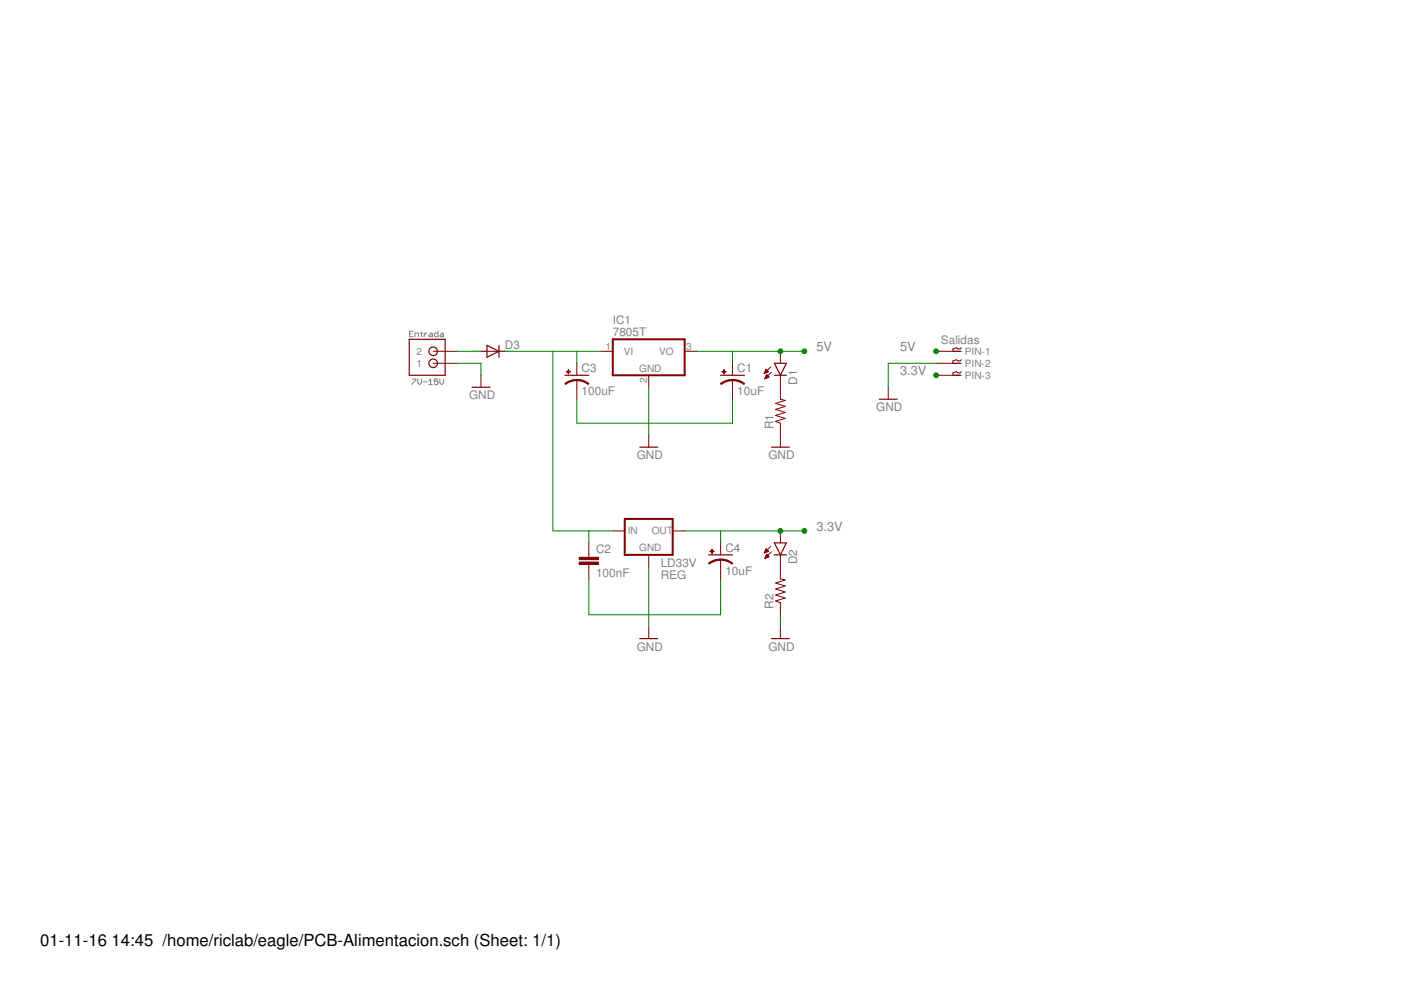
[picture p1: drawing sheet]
<?xml version="1.0" encoding="utf-8"?>
<!DOCTYPE eagle SYSTEM "eagle.dtd">
<!--
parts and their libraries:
SparkFun-PowerIC: Licensing: Creative Commons ShareAlike 4.0 International - https://creativecommons.org/licenses/by-sa/4.0
-->
<eagle version="7.2.0">
<drawing>
<settings>
<setting alwaysvectorfont="no"/>
<setting verticaltext="up"/>
</settings>
<grid distance="0.1" unitdist="inch" unit="inch" style="lines" multiple="1" display="no" altdistance="0.01" altunitdist="inch" altunit="inch"/>
<schematic xreflabel="%F%N/%S.%C%R" xrefpart="/%S.%C%R">
<libraries>
<library name="SparkFun-PowerIC">
<symbols>
<symbol name="78XX">
<wire x1="-5.08" y1="-5.08" x2="5.08" y2="-5.08" width="0.4064" layer="94"/>
<wire x1="5.08" y1="-5.08" x2="5.08" y2="2.54" width="0.4064" layer="94"/>
<wire x1="5.08" y1="2.54" x2="-5.08" y2="2.54" width="0.4064" layer="94"/>
<wire x1="-5.08" y1="2.54" x2="-5.08" y2="-5.08" width="0.4064" layer="94"/>
<text x="2.54" y="-7.62" size="1.778" layer="95">&gt;NAME</text>
<text x="2.54" y="-10.16" size="1.778" layer="96">&gt;VALUE</text>
<text x="-2.032" y="-4.318" size="1.524" layer="95">GND</text>
<text x="-4.445" y="-0.635" size="1.524" layer="95">IN</text>
<text x="0.635" y="-0.635" size="1.524" layer="95">OUT</text>
<pin name="IN" x="-7.62" y="0" visible="off" length="short" direction="in"/>
<pin name="GND" x="0" y="-7.62" visible="off" length="short" direction="in" rot="R90"/>
<pin name="OUT" x="7.62" y="0" visible="off" length="short" direction="pas" rot="R180"/>
</symbol>
</symbols>
<devicesets>
<deviceset name="V_REG_LD1117VXX">
<gates>
<gate name="G$1" symbol="78XX" x="0" y="0"/>
</gates>
<devices>
<device name="" package="78XXL">
<connects>
<connect gate="G$1" pin="GND" pad="IN"/>
<connect gate="G$1" pin="IN" pad="OUT"/>
<connect gate="G$1" pin="OUT" pad="GND"/>
</connects>
<technologies>
<technology name=""/>
</technologies>
</device>
</devices>
</deviceset>
</devicesets>
</library>
<library name="bt_con-jst-xh">
<symbols>
<symbol name="P-VN">
<wire x1="0.254" y1="0" x2="-1.524" y2="0" width="0.2032" layer="94"/>
<wire x1="-1.524" y1="0" x2="-1.524" y2="0.508" width="0.2032" layer="94"/>
<wire x1="-1.524" y1="0.508" x2="-0.762" y2="0.762" width="0.2032" layer="94"/>
<wire x1="-0.762" y1="0.762" x2="-0.508" y2="0.508" width="0.2032" layer="94"/>
<wire x1="-0.508" y1="0.508" x2="0" y2="0.508" width="0.2032" layer="94"/>
<wire x1="0" y1="0.508" x2="0.254" y2="0.762" width="0.2032" layer="94"/>
<text x="1.016" y="-0.762" size="1.524" layer="95">&gt;NAME</text>
<text x="-4.064" y="1.524" size="1.778" layer="96">&gt;VALUE</text>
<pin name="1" x="-5.08" y="0" visible="off" length="middle" direction="pas"/>
</symbol>
<symbol name="P-N">
<wire x1="0.254" y1="0" x2="-1.524" y2="0" width="0.2032" layer="94"/>
<wire x1="-1.524" y1="0" x2="-1.524" y2="0.508" width="0.2032" layer="94"/>
<wire x1="-1.524" y1="0.508" x2="-0.762" y2="0.762" width="0.2032" layer="94"/>
<wire x1="-0.762" y1="0.762" x2="-0.508" y2="0.508" width="0.2032" layer="94"/>
<wire x1="-0.508" y1="0.508" x2="0" y2="0.508" width="0.2032" layer="94"/>
<wire x1="0" y1="0.508" x2="0.254" y2="0.762" width="0.2032" layer="94"/>
<text x="1.016" y="-0.762" size="1.524" layer="95">&gt;NAME</text>
<pin name="1" x="-5.08" y="0" visible="off" length="middle" direction="pas"/>
</symbol>
</symbols>
<devicesets>
<deviceset name="03-JST">
<gates>
<gate name="-1" symbol="P-VN" x="5.08" y="2.54" addlevel="always"/>
<gate name="-2" symbol="P-N" x="5.08" y="0" addlevel="always"/>
<gate name="-3" symbol="P-N" x="5.08" y="-2.54" addlevel="always"/>
</gates>
<devices>
<device name="-B3B-XH-A" package="B3B-XH">
<connects>
<connect gate="-1" pin="1" pad="P$1"/>
<connect gate="-2" pin="1" pad="P$2"/>
<connect gate="-3" pin="1" pad="P$3"/>
</connects>
<technologies>
<technology name=""/>
</technologies>
</device>
</devices>
</deviceset>
</devicesets>
</library>
<library name="SparkFun-Aesthetics">
<symbols>
<symbol name="DGND">
<wire x1="-1.905" y1="0" x2="1.905" y2="0" width="0.254" layer="94"/>
<text x="-2.54" y="-2.54" size="1.778" layer="96">&gt;VALUE</text>
<pin name="GND" x="0" y="2.54" visible="off" length="short" direction="sup" rot="R270"/>
</symbol>
</symbols>
<devicesets>
<deviceset name="GND" prefix="GND">
<gates>
<gate name="1" symbol="DGND" x="0" y="0"/>
</gates>
<devices>
<device name="">
<technologies>
<technology name=""/>
</technologies>
</device>
</devices>
</deviceset>
</devicesets>
</library>
<library name="SRG">
<symbols>
<symbol name="JST_PHR-2">
<pin name="1" x="-7.62" y="2.54" visible="pin" length="middle"/>
<pin name="2" x="-7.62" y="0" visible="pin" length="middle"/>
<text x="-5.08" y="5.842" size="1.27" layer="95" font="vector">&gt;NAME</text>
<text x="-5.08" y="-4.318" size="1.27" layer="96" font="vector">&gt;VALUE</text>
<wire x1="-5.08" y1="5.08" x2="2.54" y2="5.08" width="0.254" layer="94"/>
<wire x1="2.54" y1="5.08" x2="2.54" y2="-2.54" width="0.254" layer="94"/>
<wire x1="2.54" y1="-2.54" x2="-5.08" y2="-2.54" width="0.254" layer="94"/>
<wire x1="-5.08" y1="-2.54" x2="-5.08" y2="5.08" width="0.254" layer="94"/>
<circle x="-2.54" y="2.54" radius="0.915809375" width="0.254" layer="94"/>
<circle x="-2.54" y="0" radius="0.915809375" width="0.254" layer="94"/>
</symbol>
</symbols>
<devicesets>
<deviceset name="JST-PH_2-PIN_HEADER">
<gates>
<gate name="G$1" symbol="JST_PHR-2" x="0" y="-1.27"/>
</gates>
<devices>
<device name="" package="JST_B2B-PH_HEADER">
<connects>
<connect gate="G$1" pin="1" pad="P1"/>
<connect gate="G$1" pin="2" pad="P2"/>
</connects>
<technologies>
<technology name=""/>
</technologies>
</device>
</devices>
</deviceset>
</devicesets>
</library>
<library name="linear">
<symbols>
<symbol name="78XX">
<wire x1="-7.62" y1="-5.08" x2="7.62" y2="-5.08" width="0.4064" layer="94"/>
<wire x1="7.62" y1="-5.08" x2="7.62" y2="2.54" width="0.4064" layer="94"/>
<wire x1="7.62" y1="2.54" x2="-7.62" y2="2.54" width="0.4064" layer="94"/>
<wire x1="-7.62" y1="2.54" x2="-7.62" y2="-5.08" width="0.4064" layer="94"/>
<text x="-7.62" y="5.715" size="1.778" layer="95">&gt;NAME</text>
<text x="-7.62" y="3.175" size="1.778" layer="96">&gt;VALUE</text>
<text x="-2.032" y="-4.318" size="1.524" layer="95">GND</text>
<pin name="VI" x="-10.16" y="0" length="short" direction="in"/>
<pin name="GND" x="0" y="-7.62" visible="pad" length="short" direction="pas" rot="R90"/>
<pin name="VO" x="10.16" y="0" length="short" direction="pas" rot="R180"/>
</symbol>
</symbols>
<devicesets>
<deviceset name="78*" prefix="IC">
<gates>
<gate name="A1" symbol="78XX" x="0" y="0"/>
</gates>
<devices>
<device name="Z" package="TO92">
<connects>
<connect gate="A1" pin="GND" pad="2"/>
<connect gate="A1" pin="VI" pad="3"/>
<connect gate="A1" pin="VO" pad="1"/>
</connects>
<technologies>
<technology name="L05"/>
<technology name="L08"/>
<technology name="L12"/>
<technology name="L15"/>
<technology name="L18"/>
<technology name="L24"/>
</technologies>
</device>
<device name="T" package="TO220H">
<connects>
<connect gate="A1" pin="GND" pad="2"/>
<connect gate="A1" pin="VI" pad="1"/>
<connect gate="A1" pin="VO" pad="3"/>
</connects>
<technologies>
<technology name="05"/>
<technology name="06"/>
<technology name="08"/>
<technology name="12"/>
<technology name="15"/>
<technology name="18"/>
<technology name="24"/>
</technologies>
</device>
<device name="H" package="TO39">
<connects>
<connect gate="A1" pin="GND" pad="3"/>
<connect gate="A1" pin="VI" pad="1"/>
<connect gate="A1" pin="VO" pad="2"/>
</connects>
<technologies>
<technology name="05"/>
<technology name="06"/>
<technology name="08"/>
<technology name="12"/>
<technology name="15"/>
<technology name="18"/>
<technology name="24"/>
</technologies>
</device>
<device name="L" package="TO92">
<connects>
<connect gate="A1" pin="GND" pad="2"/>
<connect gate="A1" pin="VI" pad="3"/>
<connect gate="A1" pin="VO" pad="1"/>
</connects>
<technologies>
<technology name="05"/>
<technology name="06"/>
<technology name="08"/>
<technology name="12"/>
<technology name="15"/>
<technology name="18"/>
<technology name="24"/>
</technologies>
</device>
<device name="DT" package="TO252">
<connects>
<connect gate="A1" pin="GND" pad="3"/>
<connect gate="A1" pin="VI" pad="1"/>
<connect gate="A1" pin="VO" pad="2"/>
</connects>
<technologies>
<technology name="05"/>
<technology name="06"/>
<technology name="08"/>
<technology name="12"/>
<technology name="15"/>
<technology name="18"/>
<technology name="24"/>
</technologies>
</device>
<device name="TV" package="TO220V">
<connects>
<connect gate="A1" pin="GND" pad="2"/>
<connect gate="A1" pin="VI" pad="1"/>
<connect gate="A1" pin="VO" pad="3"/>
</connects>
<technologies>
<technology name="05"/>
<technology name="12"/>
<technology name="15"/>
<technology name="18"/>
<technology name="24"/>
<technology name="6"/>
<technology name="8"/>
</technologies>
</device>
</devices>
</deviceset>
</devicesets>
</library>
<library name="SparkFun-Passives">
<symbols>
<symbol name="CAP">
<wire x1="0" y1="2.54" x2="0" y2="2.032" width="0.1524" layer="94"/>
<wire x1="0" y1="0" x2="0" y2="0.508" width="0.1524" layer="94"/>
<text x="1.524" y="2.921" size="1.778" layer="95">&gt;NAME</text>
<text x="1.524" y="-2.159" size="1.778" layer="96">&gt;VALUE</text>
<rectangle x1="-2.032" y1="0.508" x2="2.032" y2="1.016" layer="94"/>
<rectangle x1="-2.032" y1="1.524" x2="2.032" y2="2.032" layer="94"/>
<pin name="1" x="0" y="5.08" visible="off" length="short" direction="pas" swaplevel="1" rot="R270"/>
<pin name="2" x="0" y="-2.54" visible="off" length="short" direction="pas" swaplevel="1" rot="R90"/>
</symbol>
<symbol name="CAP_POL">
<wire x1="-2.54" y1="0" x2="2.54" y2="0" width="0.254" layer="94"/>
<wire x1="0" y1="-1.016" x2="0" y2="-2.54" width="0.1524" layer="94"/>
<wire x1="0" y1="-1" x2="2.4892" y2="-1.8542" width="0.254" layer="94" curve="-37.878202" cap="flat"/>
<wire x1="-2.4669" y1="-1.8504" x2="0" y2="-1.0161" width="0.254" layer="94" curve="-37.376341" cap="flat"/>
<text x="1.016" y="0.635" size="1.778" layer="95">&gt;NAME</text>
<text x="1.016" y="-4.191" size="1.778" layer="96">&gt;VALUE</text>
<rectangle x1="-2.253" y1="0.668" x2="-1.364" y2="0.795" layer="94"/>
<rectangle x1="-1.872" y1="0.287" x2="-1.745" y2="1.176" layer="94"/>
<pin name="+" x="0" y="2.54" visible="off" length="short" direction="pas" swaplevel="1" rot="R270"/>
<pin name="-" x="0" y="-5.08" visible="off" length="short" direction="pas" swaplevel="1" rot="R90"/>
</symbol>
<symbol name="RESISTOR">
<wire x1="-2.54" y1="0" x2="-2.159" y2="1.016" width="0.1524" layer="94"/>
<wire x1="-2.159" y1="1.016" x2="-1.524" y2="-1.016" width="0.1524" layer="94"/>
<wire x1="-1.524" y1="-1.016" x2="-0.889" y2="1.016" width="0.1524" layer="94"/>
<wire x1="-0.889" y1="1.016" x2="-0.254" y2="-1.016" width="0.1524" layer="94"/>
<wire x1="-0.254" y1="-1.016" x2="0.381" y2="1.016" width="0.1524" layer="94"/>
<wire x1="0.381" y1="1.016" x2="1.016" y2="-1.016" width="0.1524" layer="94"/>
<wire x1="1.016" y1="-1.016" x2="1.651" y2="1.016" width="0.1524" layer="94"/>
<wire x1="1.651" y1="1.016" x2="2.286" y2="-1.016" width="0.1524" layer="94"/>
<wire x1="2.286" y1="-1.016" x2="2.54" y2="0" width="0.1524" layer="94"/>
<text x="-3.81" y="1.4986" size="1.778" layer="95">&gt;NAME</text>
<text x="-3.81" y="-3.302" size="1.778" layer="96">&gt;VALUE</text>
<pin name="2" x="5.08" y="0" visible="off" length="short" direction="pas" swaplevel="1" rot="R180"/>
<pin name="1" x="-5.08" y="0" visible="off" length="short" direction="pas" swaplevel="1"/>
</symbol>
</symbols>
<devicesets>
<deviceset name="CAP" prefix="C" uservalue="yes">
<gates>
<gate name="G$1" symbol="CAP" x="0" y="0"/>
</gates>
<devices>
<device name="PTH" package="CAP-PTH-SMALL">
<connects>
<connect gate="G$1" pin="1" pad="1"/>
<connect gate="G$1" pin="2" pad="2"/>
</connects>
<technologies>
<technology name=""/>
</technologies>
</device>
<device name="PTH2" package="CAP-PTH-SMALL2">
<connects>
<connect gate="G$1" pin="1" pad="1"/>
<connect gate="G$1" pin="2" pad="2"/>
</connects>
<technologies>
<technology name=""/>
</technologies>
</device>
<device name="0805" package="0805">
<connects>
<connect gate="G$1" pin="1" pad="1"/>
<connect gate="G$1" pin="2" pad="2"/>
</connects>
<technologies>
<technology name=""/>
</technologies>
</device>
<device name="PTH3" package="CAP-PTH-LARGE">
<connects>
<connect gate="G$1" pin="1" pad="1"/>
<connect gate="G$1" pin="2" pad="2"/>
</connects>
<technologies>
<technology name=""/>
</technologies>
</device>
<device name="SMD" package="GRM43D">
<connects>
<connect gate="G$1" pin="1" pad="A"/>
<connect gate="G$1" pin="2" pad="C"/>
</connects>
<technologies>
<technology name=""/>
</technologies>
</device>
<device name="0603-CAP" package="0603-CAP">
<connects>
<connect gate="G$1" pin="1" pad="1"/>
<connect gate="G$1" pin="2" pad="2"/>
</connects>
<technologies>
<technology name=""/>
</technologies>
</device>
<device name="0402-CAP" package="0402-CAP">
<connects>
<connect gate="G$1" pin="1" pad="1"/>
<connect gate="G$1" pin="2" pad="2"/>
</connects>
<technologies>
<technology name=""/>
</technologies>
</device>
<device name="PTH1" package="CAP-PTH-5MM">
<connects>
<connect gate="G$1" pin="1" pad="1"/>
<connect gate="G$1" pin="2" pad="2"/>
</connects>
<technologies>
<technology name=""/>
</technologies>
</device>
<device name="_" package="AXIAL-5MM">
<connects>
<connect gate="G$1" pin="1" pad="P$1"/>
<connect gate="G$1" pin="2" pad="P$2"/>
</connects>
<technologies>
<technology name=""/>
</technologies>
</device>
<device name="1210" package="1210">
<connects>
<connect gate="G$1" pin="1" pad="1"/>
<connect gate="G$1" pin="2" pad="2"/>
</connects>
<technologies>
<technology name=""/>
</technologies>
</device>
<device name="1206" package="1206">
<connects>
<connect gate="G$1" pin="1" pad="1"/>
<connect gate="G$1" pin="2" pad="2"/>
</connects>
<technologies>
<technology name=""/>
</technologies>
</device>
<device name="ASMD" package="CTZ3">
<connects>
<connect gate="G$1" pin="1" pad="+"/>
<connect gate="G$1" pin="2" pad="-"/>
</connects>
<technologies>
<technology name=""/>
</technologies>
</device>
<device name="KIT" package="CAP-PTH-SMALL-KIT">
<connects>
<connect gate="G$1" pin="1" pad="1"/>
<connect gate="G$1" pin="2" pad="2"/>
</connects>
<technologies>
<technology name=""/>
</technologies>
</device>
<device name="EZ" package="CAP-PTH-SMALLEZ">
<connects>
<connect gate="G$1" pin="1" pad="1"/>
<connect gate="G$1" pin="2" pad="2"/>
</connects>
<technologies>
<technology name=""/>
</technologies>
</device>
</devices>
</deviceset>
<deviceset name="CAP_POL" prefix="C" uservalue="yes">
<gates>
<gate name="G$1" symbol="CAP_POL" x="0" y="0"/>
</gates>
<devices>
<device name="1206" package="EIA3216">
<connects>
<connect gate="G$1" pin="+" pad="A"/>
<connect gate="G$1" pin="-" pad="C"/>
</connects>
<technologies>
<technology name=""/>
</technologies>
</device>
<device name="3528" package="EIA3528">
<connects>
<connect gate="G$1" pin="+" pad="A"/>
<connect gate="G$1" pin="-" pad="C"/>
</connects>
<technologies>
<technology name=""/>
</technologies>
</device>
<device name="PTH1" package="CPOL-RADIAL-100UF-25V">
<connects>
<connect gate="G$1" pin="+" pad="1"/>
<connect gate="G$1" pin="-" pad="2"/>
</connects>
<technologies>
<technology name=""/>
</technologies>
</device>
<device name="PTH2" package="CPOL-RADIAL-10UF-25V">
<connects>
<connect gate="G$1" pin="+" pad="1"/>
<connect gate="G$1" pin="-" pad="2"/>
</connects>
<technologies>
<technology name=""/>
</technologies>
</device>
<device name="7343" package="EIA7343">
<connects>
<connect gate="G$1" pin="+" pad="A"/>
<connect gate="G$1" pin="-" pad="C"/>
</connects>
<technologies>
<technology name=""/>
</technologies>
</device>
<device name="G" package="PANASONIC_G">
<connects>
<connect gate="G$1" pin="+" pad="+"/>
<connect gate="G$1" pin="-" pad="-"/>
</connects>
<technologies>
<technology name=""/>
</technologies>
</device>
<device name="E" package="PANASONIC_E">
<connects>
<connect gate="G$1" pin="+" pad="+"/>
<connect gate="G$1" pin="-" pad="-"/>
</connects>
<technologies>
<technology name=""/>
</technologies>
</device>
<device name="C" package="PANASONIC_C">
<connects>
<connect gate="G$1" pin="+" pad="+"/>
<connect gate="G$1" pin="-" pad="-"/>
</connects>
<technologies>
<technology name=""/>
</technologies>
</device>
<device name="F80" package="NIPPON_F80">
<connects>
<connect gate="G$1" pin="+" pad="+"/>
<connect gate="G$1" pin="-" pad="-"/>
</connects>
<technologies>
<technology name=""/>
</technologies>
</device>
<device name="D" package="PANASONIC_D">
<connects>
<connect gate="G$1" pin="+" pad="+"/>
<connect gate="G$1" pin="-" pad="-"/>
</connects>
<technologies>
<technology name=""/>
</technologies>
</device>
<device name="PTH3" package="CPOL-RADIAL-1000UF-63V">
<connects>
<connect gate="G$1" pin="+" pad="1"/>
<connect gate="G$1" pin="-" pad="2"/>
</connects>
<technologies>
<technology name=""/>
</technologies>
</device>
<device name="PTH4" package="CPOL-RADIAL-1000UF-25V">
<connects>
<connect gate="G$1" pin="+" pad="1"/>
<connect gate="G$1" pin="-" pad="2"/>
</connects>
<technologies>
<technology name=""/>
</technologies>
</device>
<device name="SMD" package="VISHAY_C">
<connects>
<connect gate="G$1" pin="+" pad="+"/>
<connect gate="G$1" pin="-" pad="-"/>
</connects>
<technologies>
<technology name=""/>
</technologies>
</device>
<device name="H13" package="PANASONIC_H13">
<connects>
<connect gate="G$1" pin="+" pad="+"/>
<connect gate="G$1" pin="-" pad="-"/>
</connects>
<technologies>
<technology name=""/>
</technologies>
</device>
<device name="6032" package="EIA6032">
<connects>
<connect gate="G$1" pin="+" pad="P$1"/>
<connect gate="G$1" pin="-" pad="P$2"/>
</connects>
<technologies>
<technology name=""/>
</technologies>
</device>
<device name="EN_J2" package="EN_J2">
<connects>
<connect gate="G$1" pin="+" pad="+"/>
<connect gate="G$1" pin="-" pad="-"/>
</connects>
<technologies>
<technology name=""/>
</technologies>
</device>
<device name="3528-KIT" package="EIA3528-KIT">
<connects>
<connect gate="G$1" pin="+" pad="A"/>
<connect gate="G$1" pin="-" pad="C"/>
</connects>
<technologies>
<technology name=""/>
</technologies>
</device>
<device name="1206-KIT" package="EIA3216-KIT">
<connects>
<connect gate="G$1" pin="+" pad="A"/>
<connect gate="G$1" pin="-" pad="C"/>
</connects>
<technologies>
<technology name=""/>
</technologies>
</device>
</devices>
</deviceset>
<deviceset name="RESISTOR" prefix="R" uservalue="yes">
<gates>
<gate name="G$1" symbol="RESISTOR" x="0" y="0"/>
</gates>
<devices>
<device name="1206" package="1206">
<connects>
<connect gate="G$1" pin="1" pad="1"/>
<connect gate="G$1" pin="2" pad="2"/>
</connects>
<technologies>
<technology name=""/>
</technologies>
</device>
<device name="AXIAL-0.3" package="AXIAL-0.3">
<connects>
<connect gate="G$1" pin="1" pad="P$1"/>
<connect gate="G$1" pin="2" pad="P$2"/>
</connects>
<technologies>
<technology name=""/>
</technologies>
</device>
<device name="2010" package="R2010">
<connects>
<connect gate="G$1" pin="1" pad="1"/>
<connect gate="G$1" pin="2" pad="2"/>
</connects>
<technologies>
<technology name=""/>
</technologies>
</device>
<device name="0805-RES" package="0805">
<connects>
<connect gate="G$1" pin="1" pad="1"/>
<connect gate="G$1" pin="2" pad="2"/>
</connects>
<technologies>
<technology name=""/>
</technologies>
</device>
<device name="0603-RES" package="0603-RES">
<connects>
<connect gate="G$1" pin="1" pad="1"/>
<connect gate="G$1" pin="2" pad="2"/>
</connects>
<technologies>
<technology name=""/>
</technologies>
</device>
<device name="0402-RES" package="0402-RES">
<connects>
<connect gate="G$1" pin="1" pad="1"/>
<connect gate="G$1" pin="2" pad="2"/>
</connects>
<technologies>
<technology name=""/>
</technologies>
</device>
<device name="PTH-1/6W" package="1/6W-RES">
<connects>
<connect gate="G$1" pin="1" pad="1"/>
<connect gate="G$1" pin="2" pad="2"/>
</connects>
<technologies>
<technology name=""/>
</technologies>
</device>
<device name="2512" package="R2512">
<connects>
<connect gate="G$1" pin="1" pad="1"/>
<connect gate="G$1" pin="2" pad="2"/>
</connects>
<technologies>
<technology name=""/>
</technologies>
</device>
<device name="PTH-1/4W" package="AXIAL-0.4">
<connects>
<connect gate="G$1" pin="1" pad="P$1"/>
<connect gate="G$1" pin="2" pad="P$2"/>
</connects>
<technologies>
<technology name=""/>
</technologies>
</device>
<device name="PTH-1/2W" package="AXIAL-0.5">
<connects>
<connect gate="G$1" pin="1" pad="P$1"/>
<connect gate="G$1" pin="2" pad="P$2"/>
</connects>
<technologies>
<technology name=""/>
</technologies>
</device>
<device name="PTH-1W" package="AXIAL-0.6">
<connects>
<connect gate="G$1" pin="1" pad="P$1"/>
<connect gate="G$1" pin="2" pad="P$2"/>
</connects>
<technologies>
<technology name=""/>
</technologies>
</device>
<device name="PTH-2W" package="AXIAL-0.8">
<connects>
<connect gate="G$1" pin="1" pad="P$1"/>
<connect gate="G$1" pin="2" pad="P$2"/>
</connects>
<technologies>
<technology name=""/>
</technologies>
</device>
<device name="KIT" package="AXIAL-0.3-KIT">
<connects>
<connect gate="G$1" pin="1" pad="P$1"/>
<connect gate="G$1" pin="2" pad="P$2"/>
</connects>
<technologies>
<technology name=""/>
</technologies>
</device>
<device name="EZ" package="AXIAL-0.3EZ">
<connects>
<connect gate="G$1" pin="1" pad="P$1"/>
<connect gate="G$1" pin="2" pad="P$2"/>
</connects>
<technologies>
<technology name=""/>
</technologies>
</device>
</devices>
</deviceset>
</devicesets>
</library>
<library name="SparkFun-LED">
<symbols>
<symbol name="LED">
<wire x1="1.27" y1="0" x2="0" y2="-2.54" width="0.254" layer="94"/>
<wire x1="0" y1="-2.54" x2="-1.27" y2="0" width="0.254" layer="94"/>
<wire x1="1.27" y1="-2.54" x2="0" y2="-2.54" width="0.254" layer="94"/>
<wire x1="0" y1="-2.54" x2="-1.27" y2="-2.54" width="0.254" layer="94"/>
<wire x1="1.27" y1="0" x2="0" y2="0" width="0.254" layer="94"/>
<wire x1="0" y1="0" x2="-1.27" y2="0" width="0.254" layer="94"/>
<wire x1="-2.032" y1="-0.762" x2="-3.429" y2="-2.159" width="0.1524" layer="94"/>
<wire x1="-1.905" y1="-1.905" x2="-3.302" y2="-3.302" width="0.1524" layer="94"/>
<text x="3.556" y="-4.572" size="1.778" layer="95" rot="R90">&gt;NAME</text>
<text x="5.715" y="-4.572" size="1.778" layer="96" rot="R90">&gt;VALUE</text>
<pin name="C" x="0" y="-5.08" visible="off" length="short" direction="pas" rot="R90"/>
<pin name="A" x="0" y="2.54" visible="off" length="short" direction="pas" rot="R270"/>
<polygon width="0.1524" layer="94">
<vertex x="-3.429" y="-2.159"/>
<vertex x="-3.048" y="-1.27"/>
<vertex x="-2.54" y="-1.778"/>
</polygon>
<polygon width="0.1524" layer="94">
<vertex x="-3.302" y="-3.302"/>
<vertex x="-2.921" y="-2.413"/>
<vertex x="-2.413" y="-2.921"/>
</polygon>
</symbol>
</symbols>
<devicesets>
<deviceset name="LED" prefix="D" uservalue="yes">
<gates>
<gate name="G$1" symbol="LED" x="0" y="0"/>
</gates>
<devices>
<device name="5MM" package="LED5MM">
<connects>
<connect gate="G$1" pin="A" pad="A"/>
<connect gate="G$1" pin="C" pad="K"/>
</connects>
<technologies>
<technology name=""/>
</technologies>
</device>
<device name="3MM" package="LED3MM">
<connects>
<connect gate="G$1" pin="A" pad="A"/>
<connect gate="G$1" pin="C" pad="K"/>
</connects>
<technologies>
<technology name=""/>
</technologies>
</device>
<device name="1206" package="LED-1206">
<connects>
<connect gate="G$1" pin="A" pad="A"/>
<connect gate="G$1" pin="C" pad="C"/>
</connects>
<technologies>
<technology name=""/>
</technologies>
</device>
<device name="0603" package="LED-0603">
<connects>
<connect gate="G$1" pin="A" pad="A"/>
<connect gate="G$1" pin="C" pad="C"/>
</connects>
<technologies>
<technology name=""/>
</technologies>
</device>
<device name="10MM" package="LED10MM">
<connects>
<connect gate="G$1" pin="A" pad="A"/>
<connect gate="G$1" pin="C" pad="C"/>
</connects>
<technologies>
<technology name=""/>
</technologies>
</device>
<device name="-FKIT-1206" package="FKIT-LED-1206">
<connects>
<connect gate="G$1" pin="A" pad="A"/>
<connect gate="G$1" pin="C" pad="C"/>
</connects>
<technologies>
<technology name=""/>
</technologies>
</device>
<device name="-3MM-NO_SILK" package="LED3MM-NS">
<connects>
<connect gate="G$1" pin="A" pad="A"/>
<connect gate="G$1" pin="C" pad="K"/>
</connects>
<technologies>
<technology name=""/>
</technologies>
</device>
<device name="5MM-KIT" package="LED5MM-KIT">
<connects>
<connect gate="G$1" pin="A" pad="A"/>
<connect gate="G$1" pin="C" pad="K"/>
</connects>
<technologies>
<technology name=""/>
</technologies>
</device>
<device name="1206-BOTTOM" package="LED-1206-BOTTOM">
<connects>
<connect gate="G$1" pin="A" pad="A"/>
<connect gate="G$1" pin="C" pad="C"/>
</connects>
<technologies>
<technology name=""/>
</technologies>
</device>
</devices>
</deviceset>
</devicesets>
</library>
<library name="diode 3">
<symbols>
<symbol name="D">
<wire x1="-1.27" y1="-1.27" x2="1.27" y2="0" width="0.254" layer="94"/>
<wire x1="1.27" y1="0" x2="-1.27" y2="1.27" width="0.254" layer="94"/>
<wire x1="1.27" y1="1.27" x2="1.27" y2="0" width="0.254" layer="94"/>
<wire x1="-1.27" y1="1.27" x2="-1.27" y2="-1.27" width="0.254" layer="94"/>
<wire x1="1.27" y1="0" x2="1.27" y2="-1.27" width="0.254" layer="94"/>
<text x="2.54" y="0.4826" size="1.778" layer="95">&gt;NAME</text>
<text x="2.54" y="-2.3114" size="1.778" layer="96">&gt;VALUE</text>
<pin name="A" x="-2.54" y="0" visible="off" length="short" direction="pas"/>
<pin name="C" x="2.54" y="0" visible="off" length="short" direction="pas" rot="R180"/>
<text x="-2.54" y="0" size="0.4064" layer="99" align="center">SpiceOrder 1</text>
<text x="2.54" y="0" size="0.4064" layer="99" align="center">SpiceOrder 2</text>
</symbol>
</symbols>
<devicesets>
<deviceset name="DIODE-" prefix="D" uservalue="yes">
<gates>
<gate name="G$1" symbol="D" x="0" y="0"/>
</gates>
<devices>
<device name="DO41-10" package="DO41-10">
<connects>
<connect gate="G$1" pin="A" pad="A"/>
<connect gate="G$1" pin="C" pad="C"/>
</connects>
<technologies>
<technology name=""/>
</technologies>
</device>
<device name="DO35-10" package="DO35-10">
<connects>
<connect gate="G$1" pin="A" pad="A"/>
<connect gate="G$1" pin="C" pad="C"/>
</connects>
<technologies>
<technology name=""/>
</technologies>
</device>
<device name="DO204-10" package="DO204-10">
<connects>
<connect gate="G$1" pin="A" pad="A"/>
<connect gate="G$1" pin="C" pad="C"/>
</connects>
<technologies>
<technology name=""/>
</technologies>
</device>
<device name="DO15-12" package="DO15-12">
<connects>
<connect gate="G$1" pin="A" pad="A"/>
<connect gate="G$1" pin="C" pad="C"/>
</connects>
<technologies>
<technology name=""/>
</technologies>
</device>
<device name="SOD57-10" package="SOD57-10">
<connects>
<connect gate="G$1" pin="A" pad="A"/>
<connect gate="G$1" pin="C" pad="C"/>
</connects>
<technologies>
<technology name=""/>
</technologies>
</device>
<device name="DO201-15" package="DO201-15">
<connects>
<connect gate="G$1" pin="A" pad="A"/>
<connect gate="G$1" pin="C" pad="C"/>
</connects>
<technologies>
<technology name=""/>
</technologies>
</device>
<device name="DO07" package="DO07">
<connects>
<connect gate="G$1" pin="A" pad="A"/>
<connect gate="G$1" pin="C" pad="C"/>
</connects>
<technologies>
<technology name=""/>
</technologies>
</device>
<device name="P1-10" package="P1-10">
<connects>
<connect gate="G$1" pin="A" pad="A"/>
<connect gate="G$1" pin="C" pad="C"/>
</connects>
<technologies>
<technology name=""/>
</technologies>
</device>
<device name="P2-15" package="P2-15">
<connects>
<connect gate="G$1" pin="A" pad="A"/>
<connect gate="G$1" pin="C" pad="C"/>
</connects>
<technologies>
<technology name=""/>
</technologies>
</device>
<device name="DO34-7" package="DO34-7">
<connects>
<connect gate="G$1" pin="A" pad="A"/>
<connect gate="G$1" pin="C" pad="C"/>
</connects>
<technologies>
<technology name=""/>
</technologies>
</device>
<device name="SOT54H" package="SOT54H">
<connects>
<connect gate="G$1" pin="A" pad="A"/>
<connect gate="G$1" pin="C" pad="C"/>
</connects>
<technologies>
<technology name=""/>
</technologies>
</device>
<device name="SOD523" package="SOD523">
<connects>
<connect gate="G$1" pin="A" pad="A"/>
<connect gate="G$1" pin="C" pad="C"/>
</connects>
<technologies>
<technology name=""/>
</technologies>
</device>
<device name="TO18D" package="TO18D">
<connects>
<connect gate="G$1" pin="A" pad="A"/>
<connect gate="G$1" pin="C" pad="C"/>
</connects>
<technologies>
<technology name=""/>
</technologies>
</device>
<device name="C1702-05" package="C1702-05">
<connects>
<connect gate="G$1" pin="A" pad="A"/>
<connect gate="G$1" pin="C" pad="C"/>
</connects>
<technologies>
<technology name=""/>
</technologies>
</device>
<device name="C1702-15" package="C1702-15">
<connects>
<connect gate="G$1" pin="A" pad="A"/>
<connect gate="G$1" pin="C" pad="C"/>
</connects>
<technologies>
<technology name=""/>
</technologies>
</device>
<device name="SGA-10" package="SGA-10">
<connects>
<connect gate="G$1" pin="A" pad="A"/>
<connect gate="G$1" pin="C" pad="C"/>
</connects>
<technologies>
<technology name=""/>
</technologies>
</device>
<device name="SOD64-10" package="SOD64-10">
<connects>
<connect gate="G$1" pin="A" pad="A"/>
<connect gate="G$1" pin="C" pad="C"/>
</connects>
<technologies>
<technology name=""/>
</technologies>
</device>
<device name="SOD61A" package="SOD61A">
<connects>
<connect gate="G$1" pin="A" pad="A"/>
<connect gate="G$1" pin="C" pad="C"/>
</connects>
<technologies>
<technology name=""/>
</technologies>
</device>
<device name="SOD61B" package="SOD61B">
<connects>
<connect gate="G$1" pin="A" pad="A"/>
<connect gate="G$1" pin="C" pad="C"/>
</connects>
<technologies>
<technology name=""/>
</technologies>
</device>
<device name="SOD61C" package="SOD61C">
<connects>
<connect gate="G$1" pin="A" pad="A"/>
<connect gate="G$1" pin="C" pad="C"/>
</connects>
<technologies>
<technology name=""/>
</technologies>
</device>
<device name="SOD61D" package="SOD61D">
<connects>
<connect gate="G$1" pin="A" pad="A"/>
<connect gate="G$1" pin="C" pad="C"/>
</connects>
<technologies>
<technology name=""/>
</technologies>
</device>
<device name="SOD61E" package="SOD61E">
<connects>
<connect gate="G$1" pin="A" pad="A"/>
<connect gate="G$1" pin="C" pad="C"/>
</connects>
<technologies>
<technology name=""/>
</technologies>
</device>
<device name="DO27-15" package="DO27-15">
<connects>
<connect gate="G$1" pin="A" pad="A"/>
<connect gate="G$1" pin="C" pad="C"/>
</connects>
<technologies>
<technology name=""/>
</technologies>
</device>
<device name="SOD81" package="SOD81">
<connects>
<connect gate="G$1" pin="A" pad="A"/>
<connect gate="G$1" pin="C" pad="C"/>
</connects>
<technologies>
<technology name=""/>
</technologies>
</device>
<device name="SOD84" package="SOD84">
<connects>
<connect gate="G$1" pin="A" pad="A"/>
<connect gate="G$1" pin="C" pad="C"/>
</connects>
<technologies>
<technology name=""/>
</technologies>
</device>
<device name="F126-10" package="F126-10">
<connects>
<connect gate="G$1" pin="A" pad="A"/>
<connect gate="G$1" pin="C" pad="C"/>
</connects>
<technologies>
<technology name=""/>
</technologies>
</device>
<device name="DO220S" package="DO220S">
<connects>
<connect gate="G$1" pin="A" pad="A"/>
<connect gate="G$1" pin="C" pad="C"/>
</connects>
<technologies>
<technology name=""/>
</technologies>
</device>
<device name="TO220H" package="TO220AC">
<connects>
<connect gate="G$1" pin="A" pad="A"/>
<connect gate="G$1" pin="C" pad="C"/>
</connects>
<technologies>
<technology name=""/>
</technologies>
</device>
<device name="TO220V" package="TO220ACS">
<connects>
<connect gate="G$1" pin="A" pad="A"/>
<connect gate="G$1" pin="C" pad="C"/>
</connects>
<technologies>
<technology name=""/>
</technologies>
</device>
<device name="G4-12" package="G4-12">
<connects>
<connect gate="G$1" pin="A" pad="A"/>
<connect gate="G$1" pin="C" pad="C"/>
</connects>
<technologies>
<technology name=""/>
</technologies>
</device>
<device name="SOD83-12" package="SOD83-12">
<connects>
<connect gate="G$1" pin="A" pad="A"/>
<connect gate="G$1" pin="C" pad="C"/>
</connects>
<technologies>
<technology name=""/>
</technologies>
</device>
<device name="SMB" package="SMB">
<connects>
<connect gate="G$1" pin="A" pad="A"/>
<connect gate="G$1" pin="C" pad="C"/>
</connects>
<technologies>
<technology name=""/>
</technologies>
</device>
<device name="P6-15" package="P6-15">
<connects>
<connect gate="G$1" pin="A" pad="A"/>
<connect gate="G$1" pin="C" pad="C"/>
</connects>
<technologies>
<technology name=""/>
</technologies>
</device>
<device name="C2673" package="C2673">
<connects>
<connect gate="G$1" pin="A" pad="A"/>
<connect gate="G$1" pin="C" pad="C"/>
</connects>
<technologies>
<technology name=""/>
</technologies>
</device>
<device name="C221B1A" package="C221B1A">
<connects>
<connect gate="G$1" pin="A" pad="A"/>
<connect gate="G$1" pin="C" pad="C"/>
</connects>
<technologies>
<technology name=""/>
</technologies>
</device>
<device name="SOD80C" package="SOD80C">
<connects>
<connect gate="G$1" pin="A" pad="A"/>
<connect gate="G$1" pin="C" pad="C"/>
</connects>
<technologies>
<technology name=""/>
</technologies>
</device>
<device name="D-10" package="D-10">
<connects>
<connect gate="G$1" pin="A" pad="A"/>
<connect gate="G$1" pin="C" pad="C"/>
</connects>
<technologies>
<technology name=""/>
</technologies>
</device>
<device name="D-12.5" package="D-12.5">
<connects>
<connect gate="G$1" pin="A" pad="A"/>
<connect gate="G$1" pin="C" pad="C"/>
</connects>
<technologies>
<technology name=""/>
</technologies>
</device>
<device name="D-2.5" package="D-2.5">
<connects>
<connect gate="G$1" pin="A" pad="A"/>
<connect gate="G$1" pin="C" pad="C"/>
</connects>
<technologies>
<technology name=""/>
</technologies>
</device>
<device name="D-5" package="D-5">
<connects>
<connect gate="G$1" pin="A" pad="A"/>
<connect gate="G$1" pin="C" pad="C"/>
</connects>
<technologies>
<technology name=""/>
</technologies>
</device>
<device name="D-7.5" package="D-7.5">
<connects>
<connect gate="G$1" pin="A" pad="A"/>
<connect gate="G$1" pin="C" pad="C"/>
</connects>
<technologies>
<technology name=""/>
</technologies>
</device>
<device name="SOD106-R" package="SOD106-R">
<connects>
<connect gate="G$1" pin="A" pad="A"/>
<connect gate="G$1" pin="C" pad="C"/>
</connects>
<technologies>
<technology name=""/>
</technologies>
</device>
<device name="SMC" package="SMC">
<connects>
<connect gate="G$1" pin="A" pad="A"/>
<connect gate="G$1" pin="C" pad="C"/>
</connects>
<technologies>
<technology name=""/>
</technologies>
</device>
<device name="SOD106-W" package="SOD106-W">
<connects>
<connect gate="G$1" pin="A" pad="A"/>
<connect gate="G$1" pin="C" pad="C"/>
</connects>
<technologies>
<technology name=""/>
</technologies>
</device>
<device name="SOD106A-R" package="SOD106A-R">
<connects>
<connect gate="G$1" pin="A" pad="A"/>
<connect gate="G$1" pin="C" pad="C"/>
</connects>
<technologies>
<technology name=""/>
</technologies>
</device>
<device name="SOD110-W" package="SOD110-W">
<connects>
<connect gate="G$1" pin="A" pad="A"/>
<connect gate="G$1" pin="C" pad="C"/>
</connects>
<technologies>
<technology name=""/>
</technologies>
</device>
<device name="SOD110-R" package="SOD110-R">
<connects>
<connect gate="G$1" pin="A" pad="A"/>
<connect gate="G$1" pin="C" pad="C"/>
</connects>
<technologies>
<technology name=""/>
</technologies>
</device>
<device name="SOD123" package="SOD123">
<connects>
<connect gate="G$1" pin="A" pad="A"/>
<connect gate="G$1" pin="C" pad="C"/>
</connects>
<technologies>
<technology name=""/>
</technologies>
</device>
<device name="SOD323-R" package="SOD323-R">
<connects>
<connect gate="G$1" pin="A" pad="A"/>
<connect gate="G$1" pin="C" pad="C"/>
</connects>
<technologies>
<technology name=""/>
</technologies>
</device>
<device name="SOD323-W" package="SOD323-W">
<connects>
<connect gate="G$1" pin="A" pad="A"/>
<connect gate="G$1" pin="C" pad="C"/>
</connects>
<technologies>
<technology name=""/>
</technologies>
</device>
<device name="GF1" package="GF1">
<connects>
<connect gate="G$1" pin="A" pad="A"/>
<connect gate="G$1" pin="C" pad="C"/>
</connects>
<technologies>
<technology name=""/>
</technologies>
</device>
<device name="MINIMELF" package="MINIMELF">
<connects>
<connect gate="G$1" pin="A" pad="A"/>
<connect gate="G$1" pin="C" pad="C"/>
</connects>
<technologies>
<technology name=""/>
</technologies>
</device>
<device name="MELF-MLL41" package="MELF-MLL41">
<connects>
<connect gate="G$1" pin="A" pad="A"/>
<connect gate="G$1" pin="C" pad="C"/>
</connects>
<technologies>
<technology name=""/>
</technologies>
</device>
<device name="MICROMELF-R" package="MICROMELF-R">
<connects>
<connect gate="G$1" pin="A" pad="A"/>
<connect gate="G$1" pin="C" pad="C"/>
</connects>
<technologies>
<technology name=""/>
</technologies>
</device>
<device name="MICROMELF-W" package="MICROMELF-W">
<connects>
<connect gate="G$1" pin="A" pad="A"/>
<connect gate="G$1" pin="C" pad="C"/>
</connects>
<technologies>
<technology name=""/>
</technologies>
</device>
<device name="SC79_INFINEON" package="SC79_INFINEON">
<connects>
<connect gate="G$1" pin="A" pad="A"/>
<connect gate="G$1" pin="C" pad="C"/>
</connects>
<technologies>
<technology name=""/>
</technologies>
</device>
<device name="SCD80-INFINEON" package="SCD80_INFINEON">
<connects>
<connect gate="G$1" pin="A" pad="A"/>
<connect gate="G$1" pin="C" pad="C"/>
</connects>
<technologies>
<technology name=""/>
</technologies>
</device>
<device name="DO214AA" package="DO214AA">
<connects>
<connect gate="G$1" pin="A" pad="A"/>
<connect gate="G$1" pin="C" pad="C"/>
</connects>
<technologies>
<technology name=""/>
</technologies>
</device>
<device name="DO214AC" package="DO214AC">
<connects>
<connect gate="G$1" pin="A" pad="A"/>
<connect gate="G$1" pin="C" pad="C"/>
</connects>
<technologies>
<technology name=""/>
</technologies>
</device>
<device name="DO214BA" package="DO214BA">
<connects>
<connect gate="G$1" pin="A" pad="A"/>
<connect gate="G$1" pin="C" pad="C"/>
</connects>
<technologies>
<technology name=""/>
</technologies>
</device>
<device name="DO-214AC" package="DO-214AC">
<connects>
<connect gate="G$1" pin="A" pad="A"/>
<connect gate="G$1" pin="C" pad="C"/>
</connects>
<technologies>
<technology name=""/>
</technologies>
</device>
<device name="DO41-7.6" package="DO41-7.6">
<connects>
<connect gate="G$1" pin="A" pad="A"/>
<connect gate="G$1" pin="C" pad="C"/>
</connects>
<technologies>
<technology name=""/>
</technologies>
</device>
</devices>
</deviceset>
</devicesets>
</library>
</libraries>
<attributes>
</attributes>
<variantdefs>
</variantdefs>
<classes>
<class number="0" name="default" width="0" drill="0">
</class>
</classes>
<parts>
<part name="PIN" library="bt_con-jst-xh" deviceset="03-JST" device="-B3B-XH-A" value="Salidas"/>
<part name="GND1" library="SparkFun-Aesthetics" deviceset="GND" device=""/>
<part name="GND2" library="SparkFun-Aesthetics" deviceset="GND" device=""/>
<part name="GND3" library="SparkFun-Aesthetics" deviceset="GND" device=""/>
<part name="GND4" library="SparkFun-Aesthetics" deviceset="GND" device=""/>
<part name="LD33V" library="SparkFun-PowerIC" deviceset="V_REG_LD1117VXX" device="" value="REG"/>
<part name="7V-15V" library="SRG" deviceset="JST-PH_2-PIN_HEADER" device="" value="Entrada"/>
<part name="IC1" library="linear" deviceset="78*" device="T" technology="05"/>
<part name="C2" library="SparkFun-Passives" deviceset="CAP" device="_" value="100nF"/>
<part name="C4" library="SparkFun-Passives" deviceset="CAP_POL" device="PTH2" value="10uF"/>
<part name="C3" library="SparkFun-Passives" deviceset="CAP_POL" device="PTH2" value="100uF"/>
<part name="C1" library="SparkFun-Passives" deviceset="CAP_POL" device="PTH2" value="10uF"/>
<part name="D1" library="SparkFun-LED" deviceset="LED" device="3MM"/>
<part name="D2" library="SparkFun-LED" deviceset="LED" device="3MM"/>
<part name="GND5" library="SparkFun-Aesthetics" deviceset="GND" device=""/>
<part name="GND6" library="SparkFun-Aesthetics" deviceset="GND" device=""/>
<part name="R1" library="SparkFun-Passives" deviceset="RESISTOR" device="KIT"/>
<part name="R2" library="SparkFun-Passives" deviceset="RESISTOR" device="KIT"/>
<part name="D3" library="diode 3" deviceset="DIODE-" device="DO-214AC"/>
</parts>
<sheets>
<sheet>
<plain>
</plain>
<instances>
<instance part="PIN" gate="-1" x="132.08" y="76.2"/>
<instance part="PIN" gate="-2" x="132.08" y="73.66"/>
<instance part="PIN" gate="-3" x="132.08" y="71.12"/>
<instance part="GND1" gate="1" x="30.48" y="68.58"/>
<instance part="GND2" gate="1" x="66.04" y="15.24"/>
<instance part="GND3" gate="1" x="66.04" y="55.88"/>
<instance part="GND4" gate="1" x="116.84" y="66.04"/>
<instance part="LD33V" gate="G$1" x="66.04" y="38.1"/>
<instance part="7V-15V" gate="G$1" x="17.78" y="76.2" rot="R180"/>
<instance part="IC1" gate="A1" x="66.04" y="76.2"/>
<instance part="C2" gate="G$1" x="53.34" y="30.48"/>
<instance part="C4" gate="G$1" x="81.28" y="33.02"/>
<instance part="C3" gate="G$1" x="50.8" y="71.12"/>
<instance part="C1" gate="G$1" x="83.82" y="71.12"/>
<instance part="D1" gate="G$1" x="93.98" y="73.66"/>
<instance part="D2" gate="G$1" x="93.98" y="35.56"/>
<instance part="GND5" gate="1" x="93.98" y="55.88"/>
<instance part="GND6" gate="1" x="93.98" y="15.24"/>
<instance part="R1" gate="G$1" x="93.98" y="63.5" rot="R90"/>
<instance part="R2" gate="G$1" x="93.98" y="25.4" rot="R90"/>
<instance part="D3" gate="G$1" x="33.02" y="76.2"/>
</instances>
<busses>
</busses>
<nets>
<net name="GND" class="0">
<segment>
<pinref part="GND3" gate="1" pin="GND"/>
<wire x1="66.04" y1="68.58" x2="66.04" y2="60.96" width="0.1524" layer="91"/>
<pinref part="IC1" gate="A1" pin="GND"/>
<pinref part="C3" gate="G$1" pin="-"/>
<wire x1="66.04" y1="60.96" x2="66.04" y2="58.42" width="0.1524" layer="91"/>
<wire x1="50.8" y1="66.04" x2="50.8" y2="60.96" width="0.1524" layer="91"/>
<wire x1="50.8" y1="60.96" x2="66.04" y2="60.96" width="0.1524" layer="91"/>
<pinref part="C1" gate="G$1" pin="-"/>
<wire x1="66.04" y1="60.96" x2="83.82" y2="60.96" width="0.1524" layer="91"/>
<wire x1="83.82" y1="60.96" x2="83.82" y2="66.04" width="0.1524" layer="91"/>
</segment>
<segment>
<pinref part="GND2" gate="1" pin="GND"/>
<pinref part="LD33V" gate="G$1" pin="GND"/>
<wire x1="66.04" y1="30.48" x2="66.04" y2="20.32" width="0.1524" layer="91"/>
<pinref part="C2" gate="G$1" pin="2"/>
<wire x1="66.04" y1="20.32" x2="66.04" y2="17.78" width="0.1524" layer="91"/>
<wire x1="53.34" y1="27.94" x2="53.34" y2="20.32" width="0.1524" layer="91"/>
<wire x1="53.34" y1="20.32" x2="66.04" y2="20.32" width="0.1524" layer="91"/>
<pinref part="C4" gate="G$1" pin="-"/>
<wire x1="66.04" y1="20.32" x2="81.28" y2="20.32" width="0.1524" layer="91"/>
<wire x1="81.28" y1="20.32" x2="81.28" y2="27.94" width="0.1524" layer="91"/>
</segment>
<segment>
<pinref part="PIN" gate="-2" pin="1"/>
<wire x1="127" y1="73.66" x2="116.84" y2="73.66" width="0.1524" layer="91"/>
<pinref part="GND4" gate="1" pin="GND"/>
<wire x1="116.84" y1="73.66" x2="116.84" y2="68.58" width="0.1524" layer="91"/>
</segment>
<segment>
<pinref part="7V-15V" gate="G$1" pin="1"/>
<pinref part="GND1" gate="1" pin="GND"/>
<wire x1="25.4" y1="73.66" x2="30.48" y2="73.66" width="0.1524" layer="91"/>
<wire x1="30.48" y1="73.66" x2="30.48" y2="71.12" width="0.1524" layer="91"/>
</segment>
<segment>
<pinref part="GND5" gate="1" pin="GND"/>
<pinref part="R1" gate="G$1" pin="1"/>
</segment>
<segment>
<pinref part="R2" gate="G$1" pin="1"/>
<pinref part="GND6" gate="1" pin="GND"/>
<wire x1="93.98" y1="17.78" x2="93.98" y2="20.32" width="0.1524" layer="91"/>
</segment>
</net>
<net name="5V" class="0">
<segment>
<wire x1="83.82" y1="76.2" x2="83.82" y2="73.66" width="0.1524" layer="91"/>
<wire x1="83.82" y1="76.2" x2="93.98" y2="76.2" width="0.1524" layer="91"/>
<junction x="99.06" y="76.2"/>
<label x="101.6" y="76.2" size="1.9304" layer="95"/>
<wire x1="93.98" y1="76.2" x2="99.06" y2="76.2" width="0.1524" layer="91"/>
<wire x1="76.2" y1="76.2" x2="83.82" y2="76.2" width="0.1524" layer="91"/>
<pinref part="IC1" gate="A1" pin="VO"/>
<pinref part="C1" gate="G$1" pin="+"/>
<pinref part="D1" gate="G$1" pin="A"/>
<junction x="93.98" y="76.2"/>
</segment>
<segment>
<pinref part="PIN" gate="-1" pin="1"/>
<junction x="127" y="76.2"/>
<label x="119.38" y="76.2" size="1.9304" layer="95"/>
</segment>
</net>
<net name="3.3V" class="0">
<segment>
<label x="101.6" y="38.1" size="1.9304" layer="95"/>
<pinref part="LD33V" gate="G$1" pin="OUT"/>
<junction x="99.06" y="38.1"/>
<wire x1="99.06" y1="38.1" x2="93.98" y2="38.1" width="0.1524" layer="91"/>
<pinref part="C4" gate="G$1" pin="+"/>
<wire x1="93.98" y1="38.1" x2="81.28" y2="38.1" width="0.1524" layer="91"/>
<wire x1="81.28" y1="38.1" x2="73.66" y2="38.1" width="0.1524" layer="91"/>
<wire x1="81.28" y1="35.56" x2="81.28" y2="38.1" width="0.1524" layer="91"/>
<pinref part="D2" gate="G$1" pin="A"/>
<junction x="93.98" y="38.1"/>
</segment>
<segment>
<pinref part="PIN" gate="-3" pin="1"/>
<junction x="127" y="71.12"/>
<label x="119.38" y="71.12" size="1.9304" layer="95"/>
</segment>
</net>
<net name="N$1" class="0">
<segment>
<pinref part="LD33V" gate="G$1" pin="IN"/>
<wire x1="58.42" y1="38.1" x2="53.34" y2="38.1" width="0.1524" layer="91"/>
<pinref part="IC1" gate="A1" pin="VI"/>
<wire x1="53.34" y1="38.1" x2="45.72" y2="38.1" width="0.1524" layer="91"/>
<wire x1="45.72" y1="76.2" x2="50.8" y2="76.2" width="0.1524" layer="91"/>
<wire x1="50.8" y1="76.2" x2="55.88" y2="76.2" width="0.1524" layer="91"/>
<wire x1="45.72" y1="38.1" x2="45.72" y2="76.2" width="0.1524" layer="91"/>
<pinref part="C2" gate="G$1" pin="1"/>
<wire x1="53.34" y1="35.56" x2="53.34" y2="38.1" width="0.1524" layer="91"/>
<pinref part="C3" gate="G$1" pin="+"/>
<wire x1="50.8" y1="73.66" x2="50.8" y2="76.2" width="0.1524" layer="91"/>
<pinref part="D3" gate="G$1" pin="C"/>
<wire x1="35.56" y1="76.2" x2="45.72" y2="76.2" width="0.1524" layer="91"/>
</segment>
</net>
<net name="N$2" class="0">
<segment>
<pinref part="D1" gate="G$1" pin="C"/>
<pinref part="R1" gate="G$1" pin="2"/>
</segment>
</net>
<net name="N$4" class="0">
<segment>
<pinref part="D2" gate="G$1" pin="C"/>
<pinref part="R2" gate="G$1" pin="2"/>
</segment>
</net>
<net name="N$3" class="0">
<segment>
<pinref part="7V-15V" gate="G$1" pin="2"/>
<pinref part="D3" gate="G$1" pin="A"/>
<wire x1="25.4" y1="76.2" x2="30.48" y2="76.2" width="0.1524" layer="91"/>
</segment>
</net>
</nets>
</sheet>
</sheets>
</schematic>
</drawing>
</eagle>
